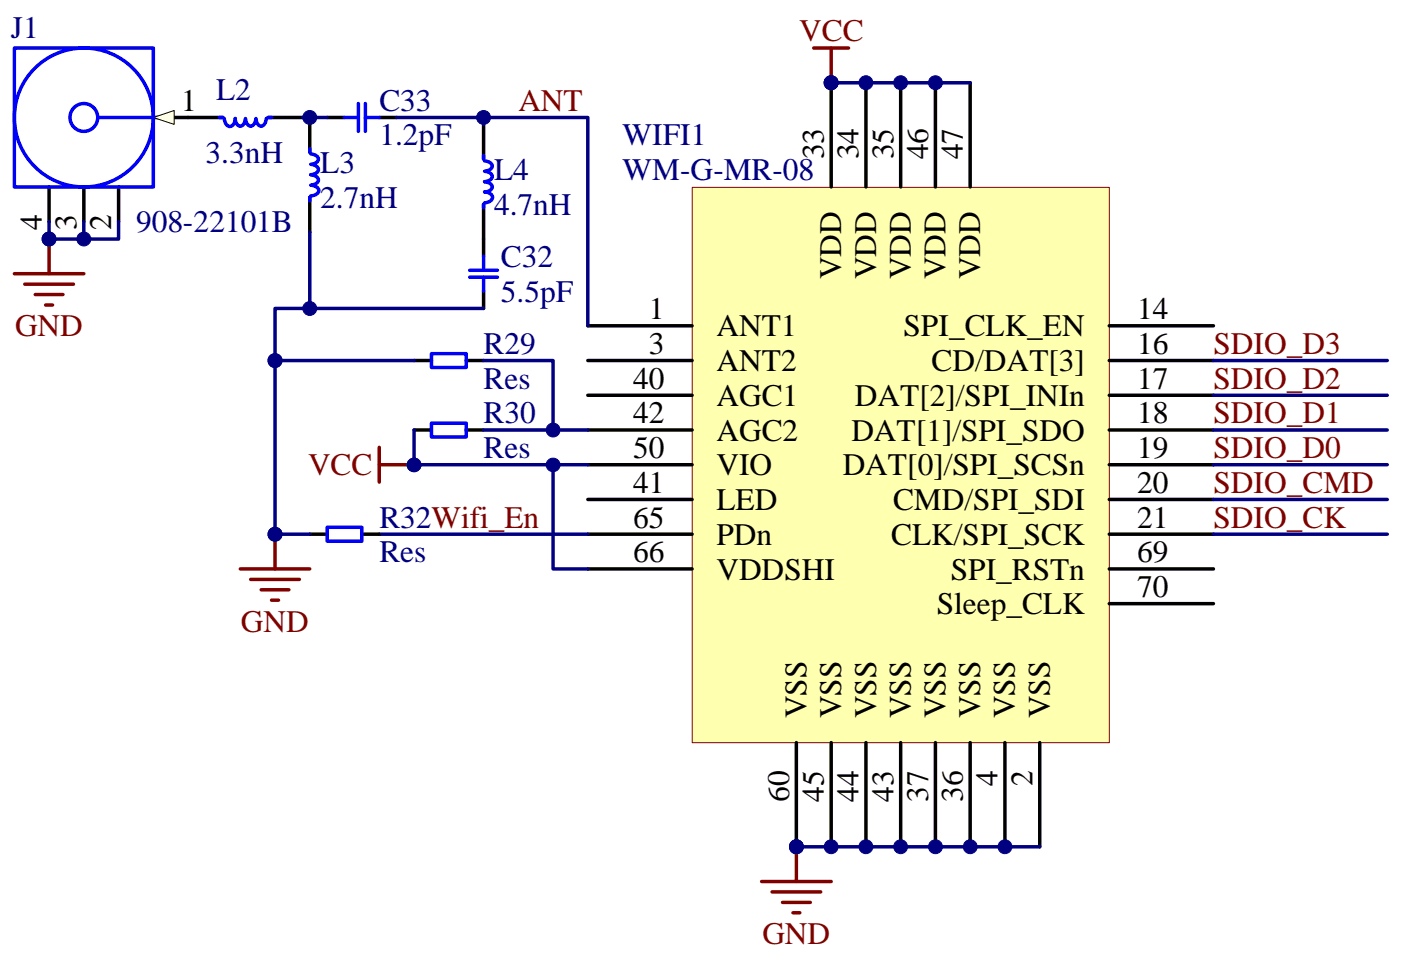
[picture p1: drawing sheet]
<svg xmlns="http://www.w3.org/2000/svg" width="297mm" height="204mm" viewBox="0 0 297 204" stroke-linecap="round" stroke-linejoin="round" font-family="sans-serif">
<path d="M146.8 39.8h88.4v117.7h-88.4z" fill="#ffffb0"/>
<path d="M146.8 39.7h88.4v117.8h-88.4z" fill="none" stroke="#800000" stroke-width=".21"/>
<g fill="none" stroke="#000" stroke-width=".74">
<path d="M176.2 17.6v22.1M183.6 17.6v22.1M191 17.6v22.1M198.3 17.6v22.1M205.7 17.6v22.1M32.5 24.9h14.8M56.8 24.9h7.4M65.7 24.9v7.4M69.4 24.9h3.6M80.4 24.9h3.7M102.5 26.4v7.3M65.7 41.9v7.3"/>
<path d="M102.5 43.3v11.1M87.8 76.5h3.7M98.8 76.5h3.7M102.5 61.7v3.7M124.6 69.1h22.1M124.6 76.5h22.1M235.2 69.1h22.1M235.2 76.5h22.1M87.8 91.2h3.7M98.8 91.2h3.7M124.6 83.8h22.1M124.6 91.2h22.1"/>
<path d="M124.6 98.6h22.1M235.2 83.8h22.1M235.2 91.2h22.1M235.2 98.6h22.1M65.7 113.3h3.7M76.7 113.3h3.7M124.6 105.9h22.1M124.6 113.3h22.1M235.2 105.9h22.1M235.2 113.3h22.1M124.6 120.7h22.1M235.2 120.7h22.1"/>
<path d="M235.2 128h22.1M168.8 157.5v22.1M176.2 157.5v22.1M183.6 157.5v22.1M191 157.5v22.1M198.3 157.5v22.1M205.7 157.5v22.1M213.1 157.5v22.1M220.4 157.5v22.1"/>
</g>
<g fill="none" stroke="#000080" stroke-width=".74">
<path d="M176.2 17.6h29.5M64.2 24.9h5.2M84.1 24.9h40.5v44.2M102.5 24.9v1.5M65.7 49.2v16.2M87.8 76.5h-29.5v36.8h7.4M102.5 76.5h14.8v14.7M102.5 65.4h-44.2v11.1M257.3 76.5h36.8M87.8 91.2v7.4h36.8M102.5 91.2h22.1M117.3 98.6v22.1h7.3"/>
<path d="M257.3 91.2h36.8M257.3 83.8h36.8M257.3 98.6h36.8M80.4 113.3h44.2M257.3 113.3h36.8M257.3 105.9h36.8M168.8 179.6h51.6"/>
</g>
<g fill="none" stroke="#800000" stroke-width=".74">
<path d="M172.5 10.2h7.4M176.2 10.2v7.4M80.4 94.9v7.3M80.4 98.6h7.4M58.3 113.3v7.4M50.9 120.7h14.8M53.1 122.9h10.4M55.4 125.1h5.9M57.6 127.3h1.5M168.8 179.6v7.3M161.5 186.9h14.7M163.7 189.2h10.3"/>
<path d="M165.9 191.4h5.9M168.1 193.6h1.5"/>
</g>
<g fill="none" stroke="#00f" stroke-width=".74">
<path d="M46.5 24.9h.8M47.6 25.1a1.33 1.33 0 0 0 1.5 1.6 1.94 1.94 0 0 0 .8-1.6M49.8 25.1a1.26 1.26 0 0 0 1.5 1.6 1.87 1.87 0 0 0 .7-1.6 1.28 1.28 0 0 0 1.5 1.6 1.73 1.73 0 0 0 .7-1.4M54.3 25.1a1.26 1.26 0 0 0 1.4 1.6 1.92 1.92 0 0 0 .8-1.6M56.8 24.9h.8M65.7 31.5v.8M65.9 32.6a1.28 1.28 0 0 1 1.5 1.5 1.85 1.85 0 0 1-1.5 .7M66 34.9a1.22 1.22 0 0 1 1.4 1.4 1.96 1.96 0 0 1-1.5 .8 1.27 1.27 0 0 1 1.5 1.4 1.87 1.87 0 0 1-1.5 .8 1.33 1.33 0 0 1 1.6 1.4 1.97 1.97 0 0 1-1.6 .9M73 24.9h3M76 22v5.9M77.5 24.9h2.9M77.5 22v5.9"/>
<path d="M102.5 33v.7M102.7 34.1a1.26 1.26 0 0 1 1.6 1.4 1.92 1.92 0 0 1-1.6 .8M102.9 36.3a1.2 1.2 0 0 1 1.4 1.5 1.93 1.93 0 0 1-1.6 .8 1.26 1.26 0 0 1 1.6 1.4 1.72 1.72 0 0 1-1.6 .7 1.33 1.33 0 0 1 1.7 1.5 1.9 1.9 0 0 1-1.7 .8M65.7 41.9v.7M99.6 58.8h5.9M99.6 57.3h5.9M102.5 43.3v.8M102.5 54.4v2.9M102.5 58.8v2.9M91.5 75h7.3v2.9h-7.3zM91.5 89.7h7.3v3h-7.3zM69.4 111.8h7.3v3h-7.3z"/>
<circle cx="17.8" cy="24.9" r="2.95"/>
<circle cx="17.8" cy="24.9" r="14.7"/>
</g>
<path d="M32.5 24.9l4.4-1.5v3z" fill="#ffffe8" stroke="#000" stroke-width=".21"/>
<path d="M10.4 39.7v7.3M17.8 39.7v7.3M25.1 39.7v7.3" fill="none" stroke="#000" stroke-width=".74"/>
<path d="M3 10.2h29.5v29.5h-29.5zM20.7 24.9h11.8" fill="none" stroke="#00f" stroke-width=".74"/>
<path d="M10.4 47v3.7h14.7v-3.7M17.8 47v3.7" fill="none" stroke="#000080" stroke-width=".74"/>
<path d="M3 58h14.8M10.4 50.7v7.3M5.2 60.3h10.4M7.5 62.5h5.9M9.7 64.7h1.5" fill="none" stroke="#800000" stroke-width=".74"/>
<g fill="#000080" stroke="#000080" stroke-width=".21">
<circle cx="183.6" cy="179.6" r="1.47"/>
<circle cx="191" cy="179.6" r="1.47"/>
<circle cx="198.3" cy="179.6" r="1.47"/>
<circle cx="205.7" cy="179.6" r="1.47"/>
<circle cx="213.1" cy="179.6" r="1.47"/>
<circle cx="176.2" cy="179.6" r="1.47"/>
<circle cx="168.9" cy="179.6" r="1.47"/>
<circle cx="176.2" cy="17.5" r="1.47"/>
<circle cx="183.6" cy="17.5" r="1.47"/>
<circle cx="191" cy="17.5" r="1.47"/>
<circle cx="198.3" cy="17.5" r="1.47"/>
<circle cx="58.3" cy="113.3" r="1.48"/>
<circle cx="117.3" cy="91.2" r="1.47"/>
<circle cx="87.8" cy="98.6" r="1.45"/>
<circle cx="117.3" cy="98.6" r="1.45"/>
<circle cx="58.3" cy="76.5" r="1.48"/>
<circle cx="65.7" cy="24.9" r="1.47"/>
<circle cx="102.5" cy="24.9" r="1.48"/>
<circle cx="65.7" cy="65.4" r="1.47"/>
<circle cx="10.4" cy="50.7" r="1.47"/>
<circle cx="17.8" cy="50.7" r="1.47"/>
</g>
<g font-size="6.7" fill="#000080">
<text x="2.3" y="8">J1</text>
<text x="45.8" y="21.3">L2</text>
<text x="80.4" y="23.5">C33</text>
<text x="43.6" y="34.5">3.3nH</text>
<text x="80.4" y="30.8">1.2pF</text>
<text x="132" y="30.8">WIFI1</text>
<text x="67.9" y="36.8">L3</text>
<text x="104.8" y="38.2">L4</text>
<text x="132" y="38.2">WM-G-MR-08</text>
<text x="67.9" y="44.1">2.7nH</text>
<text x="104.8" y="45.6">4.7nH</text>
<text x="28.8" y="49.3">908-22101B</text>
<text x="106.2" y="56.6">C32</text>
<text x="106.2" y="64">5.5pF</text>
<text x="102.5" y="75">R29</text>
<text x="102.5" y="82.4">Res</text>
<text x="102.5" y="89.8">R30</text>
<text x="102.5" y="97.1">Res</text>
<text x="80.4" y="111.9">R32Wifi_En</text>
<text x="80.4" y="119.2">Res</text>
</g>
<g font-size="6.7" fill="#800000">
<text x="169.5" y="8.7">VCC</text>
<text x="109.9" y="23.5">ANT</text>
<text x="3.2" y="71.4">GND</text>
<text x="257.3" y="75">SDIO_D3</text>
<text x="257.3" y="82.4">SDIO_D2</text>
<text x="257.3" y="89.8">SDIO_D1</text>
<text x="65.3" y="100.8">VCC</text>
<text x="257.3" y="97.1">SDIO_D0</text>
<text x="257.3" y="104.5">SDIO_CMD</text>
<text x="257.3" y="111.9">SDIO_CK</text>
<text x="51.1" y="134">GND</text>
<text x="161.6" y="200.2">GND</text>
</g>
<g font-size="6.7">
<text x="38.4" y="23.5">1</text>
<text x="174.7" y="33.8" transform="rotate(-90 174.7 33.8)">33</text>
<text x="182.1" y="33.8" transform="rotate(-90 182.1 33.8)">34</text>
<text x="189.4" y="33.8" transform="rotate(-90 189.4 33.8)">35</text>
<text x="196.8" y="33.8" transform="rotate(-90 196.8 33.8)">46</text>
<text x="204.1" y="33.8" transform="rotate(-90 204.1 33.8)">47</text>
<text x="8.9" y="48.9" transform="rotate(-90 8.9 48.9)">4</text>
<text x="16.2" y="48.9" transform="rotate(-90 16.2 48.9)">3</text>
<text x="23.6" y="48.9" transform="rotate(-90 23.6 48.9)">2</text>
<text x="178.3" y="59.3" transform="rotate(-90 178.3 59.3)">VDD</text>
<text x="185.7" y="59.3" transform="rotate(-90 185.7 59.3)">VDD</text>
<text x="193.1" y="59.3" transform="rotate(-90 193.1 59.3)">VDD</text>
<text x="200.5" y="59.3" transform="rotate(-90 200.5 59.3)">VDD</text>
<text x="207.8" y="59.3" transform="rotate(-90 207.8 59.3)">VDD</text>
<text x="137.5" y="67.7">1</text>
<text x="151.9" y="71.4">ANT1</text>
<text x="191.6" y="71.4">SPI_CLK_EN</text>
<text x="241.1" y="67.7">14</text>
<text x="137.5" y="75">3</text>
<text x="241.1" y="75">16</text>
<text x="134.2" y="82.4">40</text>
<text x="151.9" y="78.7">ANT2</text>
<text x="197.5" y="78.7">CD/DAT[3]</text>
<text x="241.1" y="82.4">17</text>
<text x="134.2" y="89.8">42</text>
<text x="151.9" y="86.1">AGC1</text>
<text x="181.2" y="86.1">DAT[2]/SPI_INIn</text>
<text x="241.1" y="89.8">18</text>
<text x="151.9" y="93.5">AGC2</text>
<text x="180.5" y="93.5">DAT[1]/SPI_SDO</text>
<text x="134.2" y="97.1">50</text>
<text x="151.9" y="100.8">VIO</text>
<text x="178.7" y="100.8">DAT[0]/SPI_SCSn</text>
<text x="241.1" y="97.1">19</text>
<text x="134.2" y="104.5">41</text>
<text x="241.1" y="104.5">20</text>
<text x="134.2" y="111.9">65</text>
<text x="151.9" y="108.2">LED</text>
<text x="189.4" y="108.2">CMD/SPI_SDI</text>
<text x="241.1" y="111.9">21</text>
<text x="134.2" y="119.2">66</text>
<text x="151.9" y="115.6">PDn</text>
<text x="189" y="115.6">CLK/SPI_SCK</text>
<text x="241.1" y="119.2">69</text>
<text x="151.9" y="122.9">VDDSHI</text>
<text x="201.6" y="122.9">SPI_RSTn</text>
<text x="198.6" y="130.3">Sleep_CLK</text>
<text x="241.1" y="126.6">70</text>
<text x="171" y="152.3" transform="rotate(-90 171 152.3)">VSS</text>
<text x="178.3" y="152.3" transform="rotate(-90 178.3 152.3)">VSS</text>
<text x="185.7" y="152.3" transform="rotate(-90 185.7 152.3)">VSS</text>
<text x="193.1" y="152.3" transform="rotate(-90 193.1 152.3)">VSS</text>
<text x="200.5" y="152.3" transform="rotate(-90 200.5 152.3)">VSS</text>
<text x="207.8" y="152.3" transform="rotate(-90 207.8 152.3)">VSS</text>
<text x="215.2" y="152.3" transform="rotate(-90 215.2 152.3)">VSS</text>
<text x="222.6" y="152.3" transform="rotate(-90 222.6 152.3)">VSS</text>
<text x="211.5" y="166.7" transform="rotate(-90 211.5 166.7)">4</text>
<text x="218.9" y="166.7" transform="rotate(-90 218.9 166.7)">2</text>
<text x="167.3" y="170" transform="rotate(-90 167.3 170)">60</text>
<text x="174.7" y="170" transform="rotate(-90 174.7 170)">45</text>
<text x="182.1" y="170" transform="rotate(-90 182.1 170)">44</text>
<text x="189.4" y="170" transform="rotate(-90 189.4 170)">43</text>
<text x="196.8" y="170" transform="rotate(-90 196.8 170)">37</text>
<text x="204.1" y="170" transform="rotate(-90 204.1 170)">36</text>
</g>
</svg>
